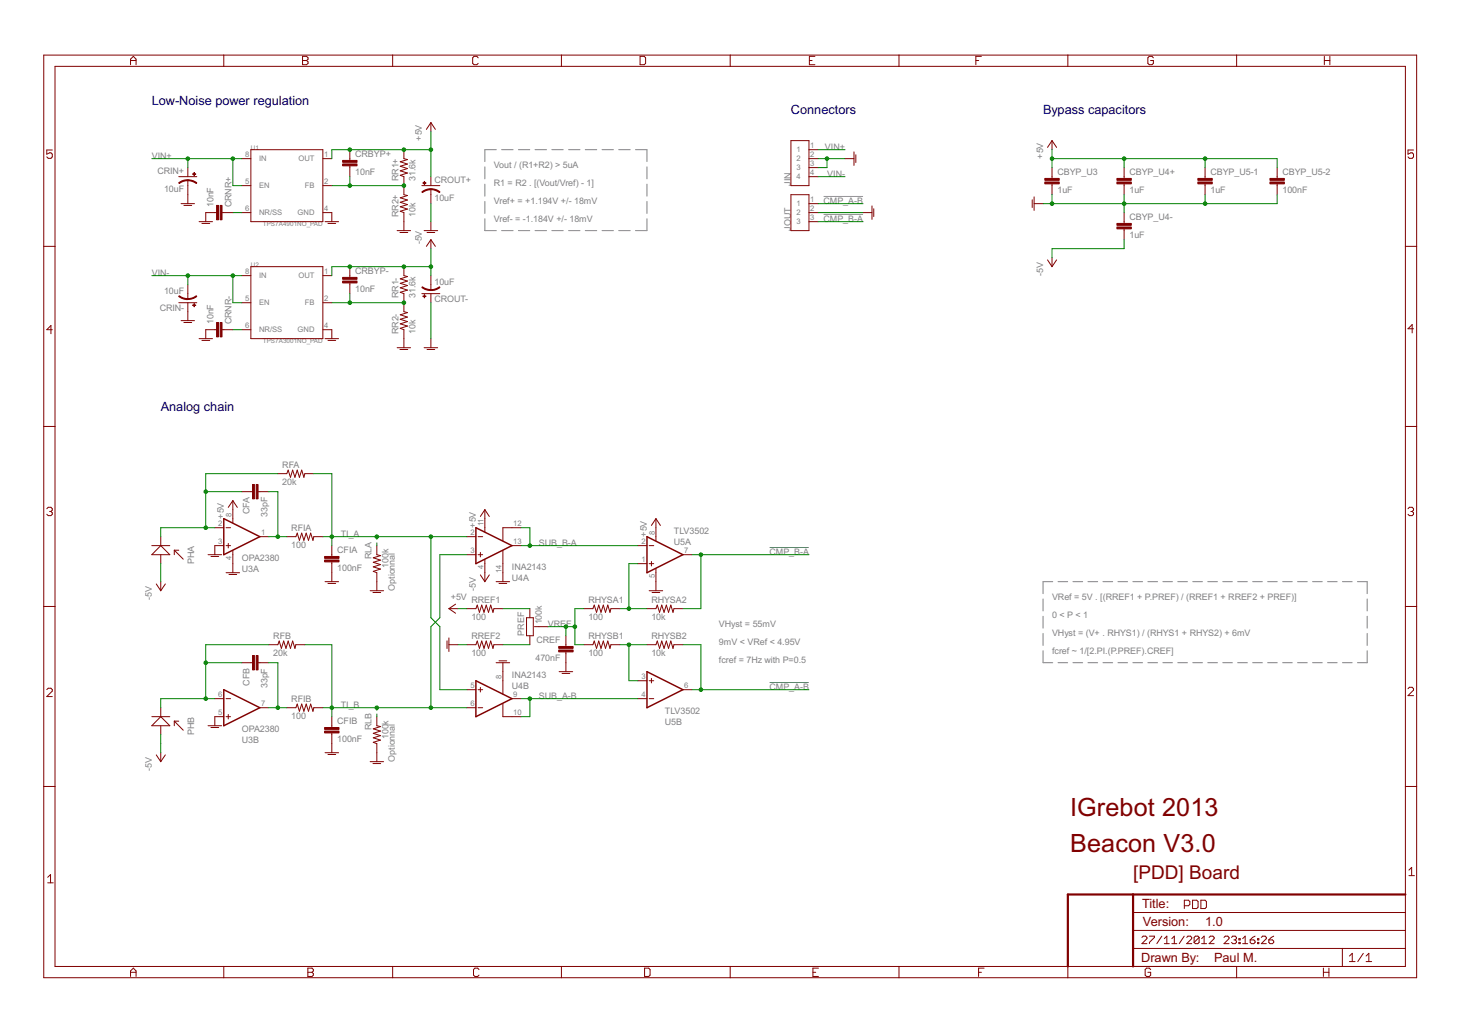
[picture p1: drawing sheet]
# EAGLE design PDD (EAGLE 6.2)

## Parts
CBYP_U3  1uF  CAP0603-CAP  [0603-CAP]
CBYP_U4+  1uF  CAP0603-CAP  [0603-CAP]
CBYP_U4-  1uF  CAP0603-CAP  [0603-CAP]
CBYP_U5-1  1uF  CAP0603-CAP  [0603-CAP]
CBYP_U5-2  100nF  CAP0603-CAP  [0603-CAP]
CFA  33pF  CAP0603-CAP  [0603-CAP]
CFB  33pF  CAP0603-CAP  [0603-CAP]
CFIA  100nF  CAP0603-CAP  [0603-CAP]
CFIB  100nF  CAP0603-CAP  [0603-CAP]
CRBYP+  10nF  CAP0603-CAP  [0603-CAP]
CRBYP-  10nF  CAP0603-CAP  [0603-CAP]
CREF  470nF  CAP0603-CAP  [0603-CAP]
CRIN+  10uF  CAP_POL3528-KIT  [EIA3528-KIT]
CRIN-  10uF  CAP_POL3528-KIT  [EIA3528-KIT]
CRNR+  10nF  CAP0603-CAP  [0603-CAP]
CRNR-  10nF  CAP0603-CAP  [0603-CAP]
CROUT+  10uF  CAP_POL3528-KIT  [EIA3528-KIT]
CROUT-  10uF  CAP_POL3528-KIT  [EIA3528-KIT]
JIN  SIL4  [CON4-2.54]
JOUT  SIL3  [CON3-2.54]
PHA  VBPW34SR  [VBPW34SR]
PHB  VBPW34SR  [VBPW34SR]
PREF  100k  PVZ2A  [TRIM-PVZ2A]
RFA  20k  RESISTOR0603-RES  [0603-RES]
RFB  20k  RESISTOR0603-RES  [0603-RES]
RFIA  100  RESISTOR0603-RES  [0603-RES]
RFIB  100  RESISTOR0603-RES  [0603-RES]
RHYSA1  100  RESISTOR0603-RES  [0603-RES]
RHYSA2  10k  RESISTOR0603-RES  [0603-RES]
RHYSB1  100  RESISTOR0603-RES  [0603-RES]
RHYSB2  10k  RESISTOR0603-RES  [0603-RES]
RLA  100k  RESISTOR0603-RES  [0603-RES]
RLB  100k  RESISTOR0603-RES  [0603-RES]
RR1+  31.6k  RESISTOR0603-RES  [0603-RES]
RR1-  31.6k  RESISTOR0603-RES  [0603-RES]
RR2+  10k  RESISTOR0603-RES  [0603-RES]
RR2-  10k  RESISTOR0603-RES  [0603-RES]
RREF1  100  RESISTOR0603-RES  [0603-RES]
RREF2  100  RESISTOR0603-RES  [0603-RES]
U1  TPS7A4901NO_PAD  [MSOP8]
U2  TPS7A3001NO_PAD  [MSOP8]
U3  OPA2380  [MSOP8]
U4  INA2143  [SOIC14]
U5  TLV3502  [SOIC8]

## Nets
!CMP_A-B!: JOUT.1 RHYSB2.2 U5.6(B:OUT)
!CMP_B-A!: JOUT.3 RHYSA2.2 U5.7(A:OUT)
+5V: CBYP_U3.1 CBYP_U4+.1 CBYP_U5-1.1 CBYP_U5-2.1 CRBYP+.1 CROUT+.A(+) RR1+.2 RREF1.1 U1.1(OUT) U3.8(A:V+) U4.11(A:V+) U5.8(A:V+)
-5V: CBYP_U4-.2 CRBYP-.1 CROUT-.C(-) PHA.A PHB.A RR1-.2 U2.1(OUT) U4.4(A:V-)
AGND: CBYP_U3.2 CBYP_U4+.2 CBYP_U4-.1 CBYP_U5-1.2 CBYP_U5-2.2 CFIA.2 CFIB.2 CREF.2 CRIN+.C(-) CRIN-.A(+) CRNR+.2 CRNR-.2 CROUT+.C(-) CROUT-.A(+) JIN.2 JIN.3 JOUT.2 RLA.1 RLB.1 RR2+.1 RR2-.1 RREF2.1 U1.4(GND) U2.4(GND) U3.3(A:+IN) U3.4(A:V-) U3.5(B:+IN) U4.8(B:REF) U4.14(A:REF) U5.5(A:V-)
N$1: CRNR+.1 U1.6(NR/SS)
N$2: CRBYP-.2 RR1-.1 RR2-.2 U2.2(FB)
N$3: CFA.2 RFIA.1 U3.1(A:OUT)
N$4: CRNR-.1 U2.6(NR/SS)
N$5: CFA.1 PHA.K RFA.1 U3.2(A:-IN)
N$6: CFB.2 RFIB.1 U3.7(B:OUT)
N$7: CRBYP+.2 RR1+.1 RR2+.2 U1.2(FB)
N$8: CFB.1 PHB.K RFB.1 U3.6(B:-IN)
N$14: RHYSA1.2 RHYSA2.1 U5.1(A:+IN)
N$15: RHYSB1.2 RHYSB2.1 U5.3(B:+IN)
N$17: PREF.1(A) RREF1.2
N$18: PREF.3(C) RREF2.2
SUB_A-B: U4.9(B:OUT) U4.10(B:SENSE) U5.4(B:-IN)
SUB_B-A: U4.12(A:SENSE) U4.13(A:OUT) U5.2(A:-IN)
TI_A: CFIA.1 RFA.2 RFIA.2 RLA.2 U4.2(A:-IN) U4.5(B:+IN)
TI_B: CFIB.1 RFB.2 RFIB.2 RLB.2 U4.3(A:+IN) U4.6(B:-IN)
VIN+: CRIN+.A(+) JIN.1 U1.5(EN) U1.8(IN)
VIN-: CRIN-.C(-) JIN.4 U2.5(EN) U2.8(IN)
VREF: CREF.1 PREF.2(B) RHYSA1.1 RHYSB1.1

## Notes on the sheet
- Low-Noise power regulation
- Connectors | Bypass capacitors
- Vout / (R1+R2) > 5uA
- R1 = R2 . [(Vout/Vref) - 1]
- Vref+ = +1.194V +/- 18mV
- Vref- = -1.184V +/- 18mV
- Analog chain
- Optionnal
- VRef = 5V . [(RREF1 + P.PREF) / (RREF1 + RREF2 + PREF)]
- 0 < P < 1
- VHyst = 55mV
- VHyst = (V+ . RHYS1) / (RHYS1 + RHYS2) + 6mV
- 9mV < VRef < 4.95V
- fcref ~ 1/[2.PI.(P.PREF).CREF]
- fcref = 7Hz with P=0.5
- Optionnal
- IGrebot 2013
- Beacon V3.0
- [PDD] Board
- 1.0
- Paul M.

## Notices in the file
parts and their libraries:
SparkFun-Aesthetics: Licensing: CC v3.0 Share-Alike You are welcome to use this library for commercial purposes.
